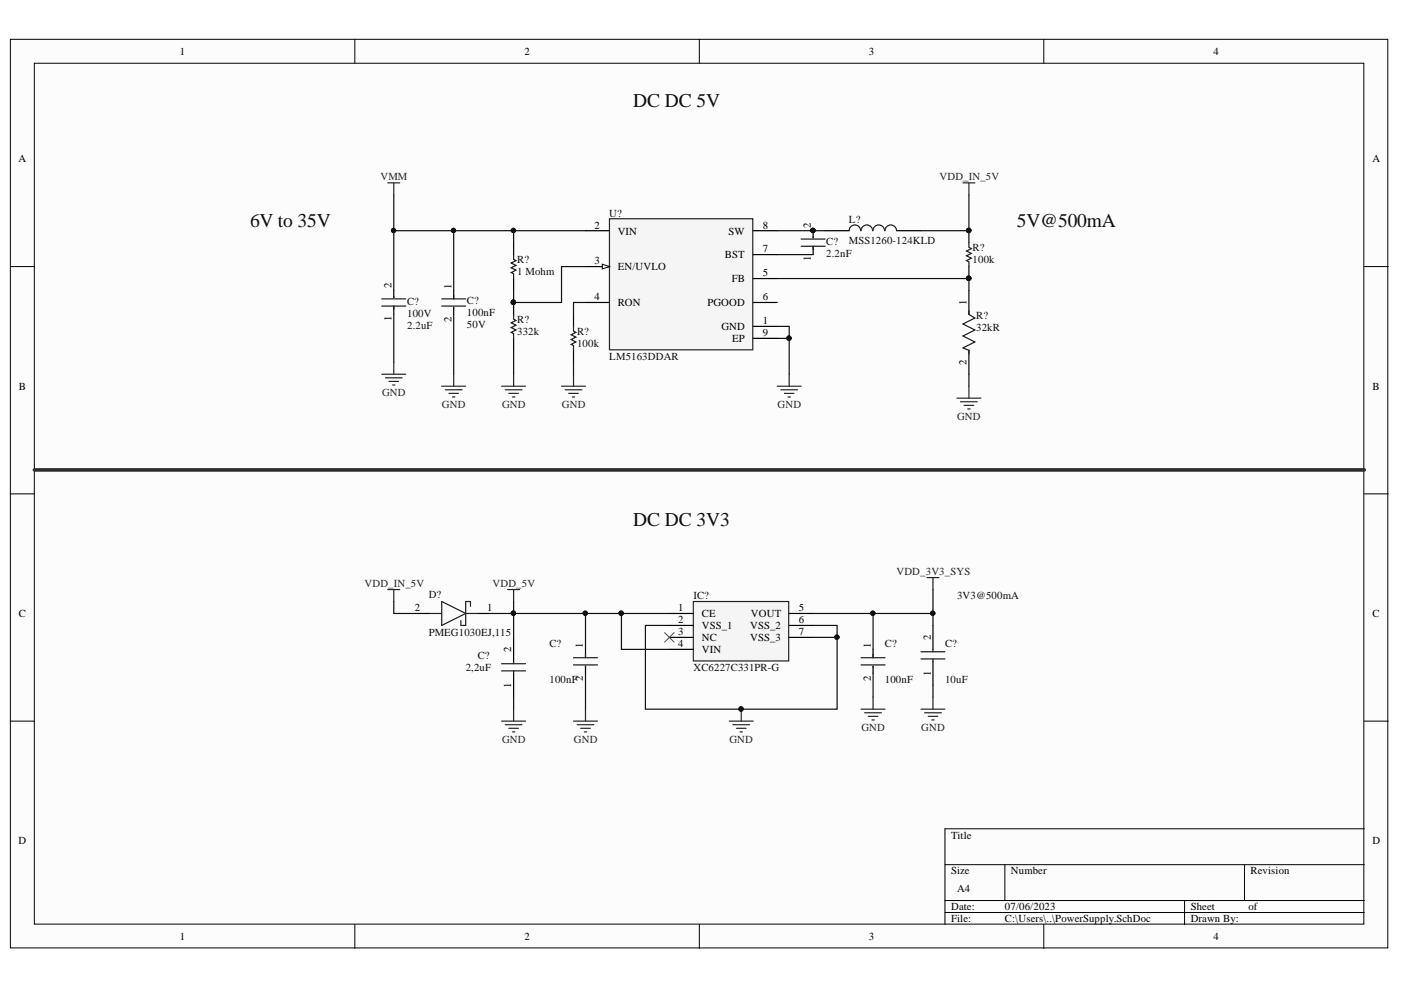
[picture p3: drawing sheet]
<svg xmlns="http://www.w3.org/2000/svg" width="297mm" height="210mm" viewBox="0 0 297 210" stroke-linecap="round" stroke-linejoin="round" font-family="sans-serif">
<g fill="#fcfcfc" stroke="#000" stroke-width=".21">
<path d="M2.2 8.3h292v192.7h-292z"/>
<path d="M7.3 13.4h281.9v182.5h-281.9z"/>
</g>
<g fill="none" stroke="#000" stroke-width=".21">
<path d="M75.2 8.3v5.1M148.3 8.3v5.1M221.3 8.3v5.1M2.2 56.5h5.1M289.3 56.5h5M2.2 104.7h5.1M289.3 104.7h5M2.2 152.9h5.1M289.3 152.9h5M289.3 175.7h-89v20.3M75.2 196v5.1M148.3 196v5.1"/>
<path d="M200.3 183.3h89M200.3 190.9h89M200.3 193.5h89M213 183.3v7.6M221.3 196v5.1M251.2 190.9v5.1M263.9 183.3v7.6"/>
</g>
<path d="M124.1 137.7v1.8M185.1 137.7v1.8M124.1 141.2v1.6M185.1 141.2v1.6" fill="none" stroke="#000" stroke-width=".25"/>
<path d="M121.6 139.5h5.1M124.1 138.7v.8M182.6 139.5h5M185.1 138.7v.8M121.6 141h5.1M124.1 141.2v.3M182.6 141h5M185.1 141.2v.3" fill="none" stroke="#1c1c1c" stroke-width=".25"/>
<path d="M121.6 152.9h5.1M122.4 153.7h3.5M123.1 154.4h2.1M123.9 155.2h.5M124.1 150.4v2.5M182.6 150.4h5M183.3 151.1h3.6M184.1 151.9h2M184.9 152.6h.5M185.1 147.8v2.6" fill="none" stroke="#262626" stroke-width=".25"/>
<path d="M147 127.5h20.2v12.6h-20.2z" fill="#f5f5f5" stroke="#262626" stroke-width=".25"/>
<g fill="none" stroke="#000" stroke-width=".25">
<path d="M88.6 130.1h2.5M101.3 130.1h2.5M108.9 135.1v5.1M141.9 130.1h5.1M141.9 132.6h5.1M141.9 135.1h5.1M141.9 137.7h5.1M167.3 130.1h5.1M167.3 132.6h5.1M167.3 135.1h5.1M197.8 132.6v5.1M108.9 142.8v5"/>
<path d="M197.8 140.2v5.1"/>
</g>
<g fill="none" stroke="#262626" stroke-width=".25">
<path d="M82.2 125h2.6M83.5 125v2.5M107.6 125h2.6M108.9 125v2.5M196.5 122.5h2.6M197.8 122.5v2.5M106.4 152.9h5M107.1 153.7h3.6M107.9 154.4h2M108.6 155.2h.5M108.9 150.4v2.5M154.6 152.9h5.1"/>
<path d="M155.4 153.7h3.5M156.1 154.4h2.1M156.9 155.2h.5M157.2 150.4v2.5M195.3 150.4h5M196 151.1h3.6M196.8 151.9h2M197.6 152.6h.5M197.8 147.8v2.6"/>
</g>
<circle cx="157.1" cy="150.3" r=".46" fill="#0e0e0e" stroke="#0e0e0e" stroke-width=".21"/>
<path d="M91.1 130.1h2.6M93.7 127.5l5 2.6-5 2.5zM98.7 130.1h2.6M99.7 128.5v-1h-1v5.1h-1v-1M195.3 139.7h5M195.3 138.2h5M197.8 137.7v.5M197.8 139.7v.5M106.4 142.2h5M106.4 140.7h5M108.9 140.2v.5M108.9 142.2v.6" fill="none" stroke="#1c1c1c" stroke-width=".25"/>
<path d="M140.9 134.1l2 2.1M142.9 134.1l-2 2.1" fill="none" stroke="#4c4c4c" stroke-width=".21"/>
<path d="M129.2 46.4h30.4v27.8h-30.4z" fill="#f5f5f5" stroke="#262626" stroke-width=".25"/>
<path d="M124.1 48.9h5.1M124.1 56.5h5.1M159.7 54h5.1" fill="none" stroke="#000" stroke-width=".25"/>
<path d="M127.7 56l1.5 .5-1.5 .5z" fill="#fcfcfc" stroke="#000" stroke-width=".21"/>
<g fill="none" stroke="#000" stroke-width=".25">
<path d="M108.9 51.5v2.5M108.9 59.1v2.5M159.7 59.1h5.1M159.7 48.9h5.1M172.4 52.2v1.8M174.9 48.9h5.1M190.2 48.9h5.1M83.5 61.6v1.5M83.5 64.9v1.8M96.2 61.6v1.8M96.2 65.1v1.6M108.9 71.7v2.6"/>
<path d="M121.6 66.7v2.5M121.6 74.3v2.5M124.1 64.1h5.1M159.7 71.7h5.1M159.7 64.1h5.1M159.7 69.2h5.1M205.4 61.6v5.1"/>
</g>
<g fill="none" stroke="#1c1c1c" stroke-width=".25">
<path d="M108.9 54v1l.5 .3-1 .5 1 .5-1 .5 1 .5-1 .5 .5 .2v1.1M169.9 52.2h5M169.9 50.7h5M172.4 52.2v.8M180 48.9a1.22 1.22 0 0 1 1.2-1.2 1.22 1.22 0 0 1 1.3 1.2M182.6 48.9a1.22 1.22 0 0 1 1.2-1.2 1.22 1.22 0 0 1 1.2 1.2M185.1 48.9a1.23 1.23 0 0 1 1.2-1.2 1.23 1.23 0 0 1 1.2 1.2M187.6 48.9a1.22 1.22 0 0 1 1.3-1.2 1.22 1.22 0 0 1 1.2 1.2M205.4 51.5v1l.5 .2-1 .5 1 .5-1 .5 1 .5-1 .6 .5 .2v1M80.9 64.9h5.1M80.9 63.4h5.1M83.5 62.9v.2"/>
<path d="M83.5 64.9v.8M93.7 64.9h5M93.7 63.4h5M96.2 62.6v.8M96.2 65.1v.3M108.9 66.7v1l.5 .2-1 .5 1 .5-1 .6 1 .5-1 .5 .5 .2v1M121.6 69.2v1l.5 .3-1 .5 1 .5-1 .5 1 .5-1 .5 .5 .3v1M205.4 65.9v.8l1.3 .7-2.5 1.3 2.5 1.3-2.5 1.2 2.5 1.3"/>
</g>
<g fill="none" stroke="#262626" stroke-width=".25">
<path d="M82.2 38.8h2.6M83.5 38.8v2.5M204.2 38.8h2.5M205.4 38.8v2.5M80.9 79.3h5.1M83.5 76.8v2.5M96.2 79.3v2.6M108.9 79.3v2.6M121.6 79.3v2.6M167.3 79.3v2.6M81.7 80.1h3.6M82.5 80.9h2"/>
<path d="M83.2 81.6h.5M93.7 81.9h5M94.4 82.6h3.6M95.2 83.4h2M95.9 84.2h.5M106.4 81.9h5M107.1 82.6h3.6M107.9 83.4h2M108.6 84.2h.5M119.1 81.9h5M119.8 82.6h3.6M120.6 83.4h2"/>
<path d="M121.3 84.2h.6M164.8 81.9h5.1M165.5 82.6h3.6M166.3 83.4h2M167.1 84.2h.5M202.9 84.4h5.1M203.7 85.2h3.5M204.4 85.9h2M205.2 86.7h.5M205.4 81.9v2.5"/>
</g>
<g fill="none" stroke="#0e0e0e" stroke-width=".25">
<path d="M83.5 41.3v7.6M96.2 48.9v12.7M108.9 48.9v2.6M124.1 56.5h-5v7.6h-10.2v-2.5M124.1 48.9h-40.6v12.7M164.8 54h7.6M164.8 48.9h10.1M164.8 59.1h40.6v2.5M205.4 41.3v7.6h-10.1M83.5 66.7v10.1M96.2 66.7v12.6M108.9 74.3v5"/>
<path d="M121.6 76.8v2.5M124.1 64.1h-2.5v2.6M164.8 69.2h2.5v10.1M164.8 71.7h2.5M205.4 79.3v2.6M83.5 127.5v2.6h5.1M108.9 127.5v2.6h-5.1M124.1 130.1v7.6M131.8 130.1h-22.9v5M141.9 130.1h-10.1v7.6h10.1M141.9 132.6h-5.1v17.8h40.7v-17.8h-5.1M172.4 130.1h12.7v7.6"/>
<path d="M172.4 135.1h5.1M185.1 130.1h12.7v2.5M197.8 125v5.1M108.9 147.8v2.6M124.1 142.8v7.6M185.1 142.8v5M197.8 145.3v2.5"/>
</g>
<g fill="#0e0e0e" stroke="#0e0e0e" stroke-width=".21">
<circle cx="131.7" cy="130" r=".46"/>
<circle cx="177.4" cy="135.1" r=".46"/>
<circle cx="185.1" cy="130" r=".46"/>
<circle cx="124.1" cy="130" r=".46"/>
<circle cx="108.8" cy="130" r=".46"/>
<circle cx="197.8" cy="130" r=".46"/>
<circle cx="157.1" cy="150.3" r=".46"/>
<circle cx="167.3" cy="71.7" r=".46"/>
<circle cx="96.1" cy="48.9" r=".46"/>
<circle cx="83.4" cy="48.9" r=".46"/>
<circle cx="108.8" cy="48.9" r=".46"/>
</g>
<path d="M7.3 99.6h282" fill="none" stroke="#2e2e2e" stroke-width=".76"/>
<text font-size="6" fill="#1c1c1c" x="204.6" y="77.9">PIR?02</text>
<g font-size="4.1" fill="#0e0e0e">
<text x="134.3" y="22.6">DC DC 5V</text>
<text x="53" y="48">6V to 35V</text>
<text x="215.6" y="48">5V@500mA</text>
<text x="134.3" y="111.4">DC DC 3V3</text>
</g>
<g font-size="3.5" fill="#0e0e0e">
<text x="204.6" y="50.8">PIR?01</text>
<text x="204.6" y="58.5">PIR?02</text>
<text x="107.9" y="65.9">PIR?01</text>
</g>
<text font-size="2.5" fill="#0e0e0e" x="171.8" y="50">PIC?02</text>
<g font-size="2.3">
<text x="38.1" y="11.6">1</text>
<text x="111.2" y="11.6">2</text>
<text x="184.2" y="11.6">3</text>
<text x="257.3" y="11.6">4</text>
<text x="3.9" y="34.4">A</text>
<text x="291" y="34.4">A</text>
<text x="126.1" y="48.5">2</text>
<text x="131" y="49.7">VIN</text>
<text x="154.5" y="49.7">SW</text>
<text x="161.7" y="53.5">7</text>
<text x="161.7" y="48.5">8</text>
<text x="171.9" y="48.4" transform="rotate(-90 171.9 48.4)">2</text>
<text x="126.1" y="56.1">3</text>
<text x="131" y="57.3">EN/UVLO</text>
<text x="153.7" y="54.8">BST</text>
<text x="155.1" y="59.9">FB</text>
<text x="161.7" y="58.6">5</text>
<text x="171.9" y="55.4" transform="rotate(-90 171.9 55.4)">1</text>
<text x="83" y="61.1" transform="rotate(-90 83 61.1)">2</text>
<text x="95.7" y="61.4" transform="rotate(-90 95.7 61.4)">1</text>
<text x="126.1" y="63.6">4</text>
<text x="131" y="64.9">RON</text>
<text x="150" y="64.9">PGOOD</text>
<text x="161.7" y="63.6">6</text>
<text x="204.9" y="64.7" transform="rotate(-90 204.9 64.7)">1</text>
<text x="83" y="68" transform="rotate(-90 83 68)">1</text>
<text x="95.7" y="68.3" transform="rotate(-90 95.7 68.3)">2</text>
<text x="152.9" y="70">GND</text>
<text x="161.7" y="71.2">9</text>
<text x="161.7" y="68.7">1</text>
<text x="155.2" y="72.5">EP</text>
<text x="204.9" y="77.4" transform="rotate(-90 204.9 77.4)">2</text>
<text x="4" y="82.6">B</text>
<text x="291" y="82.6">B</text>
<text x="4" y="130.8">C</text>
<text x="87.9" y="129.6">2</text>
<text x="103.3" y="129.6">1</text>
<text x="143.8" y="129.6">1</text>
<text x="148.8" y="130.8">CE</text>
<text x="159.2" y="130.8">VOUT</text>
<text x="169.3" y="129.6">5</text>
<text x="291" y="130.8">C</text>
<text x="123.6" y="137.4" transform="rotate(-90 123.6 137.4)">1</text>
<text x="143.8" y="132.1">2</text>
<text x="143.8" y="134.6">3</text>
<text x="143.8" y="137.2">4</text>
<text x="148.8" y="133.4">VSS_1</text>
<text x="148.8" y="135.9">NC</text>
<text x="159" y="133.4">VSS_2</text>
<text x="159" y="135.9">VSS_3</text>
<text x="169.3" y="132.1">6</text>
<text x="169.3" y="134.6">7</text>
<text x="184.6" y="137.4" transform="rotate(-90 184.6 137.4)">1</text>
<text x="197.3" y="135.7" transform="rotate(-90 197.3 135.7)">2</text>
<text x="108.4" y="138.2" transform="rotate(-90 108.4 138.2)">2</text>
<text x="148.8" y="138.4">VIN</text>
<text x="197.3" y="143.4" transform="rotate(-90 197.3 143.4)">1</text>
<text x="108.4" y="146" transform="rotate(-90 108.4 146)">1</text>
<text x="123.6" y="144.4" transform="rotate(-90 123.6 144.4)">2</text>
<text x="184.6" y="144.4" transform="rotate(-90 184.6 144.4)">2</text>
<text x="3.9" y="179">D</text>
<text x="201.6" y="177.8">Title</text>
<text x="291" y="179">D</text>
<text x="201.6" y="185.4">Size</text>
<text x="214.3" y="185.4">Number</text>
<text x="265.1" y="185.4">Revision</text>
<text x="202.9" y="189.2">A4</text>
<text x="201.6" y="193">Date:</text>
<text x="201.6" y="195.5">File:</text>
<text x="213.1" y="193">07/06/2023</text>
<text x="213.1" y="195.5">C:\Users\..\PowerSupply.SchDoc</text>
<text x="252.5" y="193">Sheet</text>
<text x="252.5" y="195.5">Drawn By:</text>
<text x="264.7" y="193">of</text>
<text x="38.1" y="199.3">1</text>
<text x="111.2" y="199.3">2</text>
<text x="184.2" y="199.3">3</text>
<text x="257.3" y="199.3">4</text>
</g>
<g font-size="2.3" fill="#262626">
<text x="80.7" y="38.2">VMM</text>
<text x="199.2" y="38.2">VDD_IN_5V</text>
<text x="81" y="83.9">GND</text>
<text x="93.7" y="86.4">GND</text>
<text x="106.4" y="86.4">GND</text>
<text x="119.1" y="86.4">GND</text>
<text x="164.9" y="86.4">GND</text>
<text x="202.9" y="89">GND</text>
<text x="77.3" y="124.5">VDD_IN_5V</text>
<text x="104.4" y="124.5">VDD_5V</text>
<text x="190.1" y="122">VDD_3V3_SYS</text>
<text x="182.6" y="154.9">GND</text>
<text x="195.3" y="154.9">GND</text>
<text x="106.4" y="157.4">GND</text>
<text x="121.7" y="157.4">GND</text>
<text x="154.6" y="157.4">GND</text>
</g>
<g font-size="2.3" fill="#0e0e0e">
<text x="129.2" y="45.9">U?</text>
<text x="180" y="47.2">L?</text>
<text x="175.2" y="52">C?</text>
<text x="180" y="51.7">MSS1260-124KLD</text>
<text x="206.2" y="53.3">R?</text>
<text x="109.7" y="58.3">1 Mohm</text>
<text x="109.7" y="55.8">R?</text>
<text x="175.2" y="54.5">2.2nF</text>
<text x="206.2" y="55.8">100k</text>
<text x="86.3" y="64.7">C?</text>
<text x="99" y="64.4">C?</text>
<text x="86.3" y="67.2">100V</text>
<text x="86.3" y="69.7">2.2uF</text>
<text x="99" y="66.9">100nF</text>
<text x="99" y="69.5">50V</text>
<text x="109.7" y="71">332k</text>
<text x="109.7" y="68.5">R?</text>
<text x="122.3" y="71">R?</text>
<text x="207" y="70.2">32kR</text>
<text x="207" y="67.7">R?</text>
<text x="122.3" y="73.5">100k</text>
<text x="129.2" y="76.3">LM5163DDAR</text>
<text x="90.9" y="126.8">D?</text>
<text x="147" y="127">IC?</text>
<text x="202.9" y="127">3V3@500mA</text>
<text x="90.9" y="134.9">PMEG1030EJ,115</text>
<text x="116.5" y="137.2">C?</text>
<text x="187.6" y="137.2">C?</text>
<text x="200.4" y="137.2">C?</text>
<text x="98.8" y="142.2">2,2uF</text>
<text x="101.3" y="139.7">C?</text>
<text x="147" y="142.2">XC6227C331PR-G</text>
<text x="116.5" y="144.8">100nF</text>
<text x="187.6" y="144.8">100nF</text>
<text x="200.4" y="144.8">10uF</text>
</g>
</svg>
